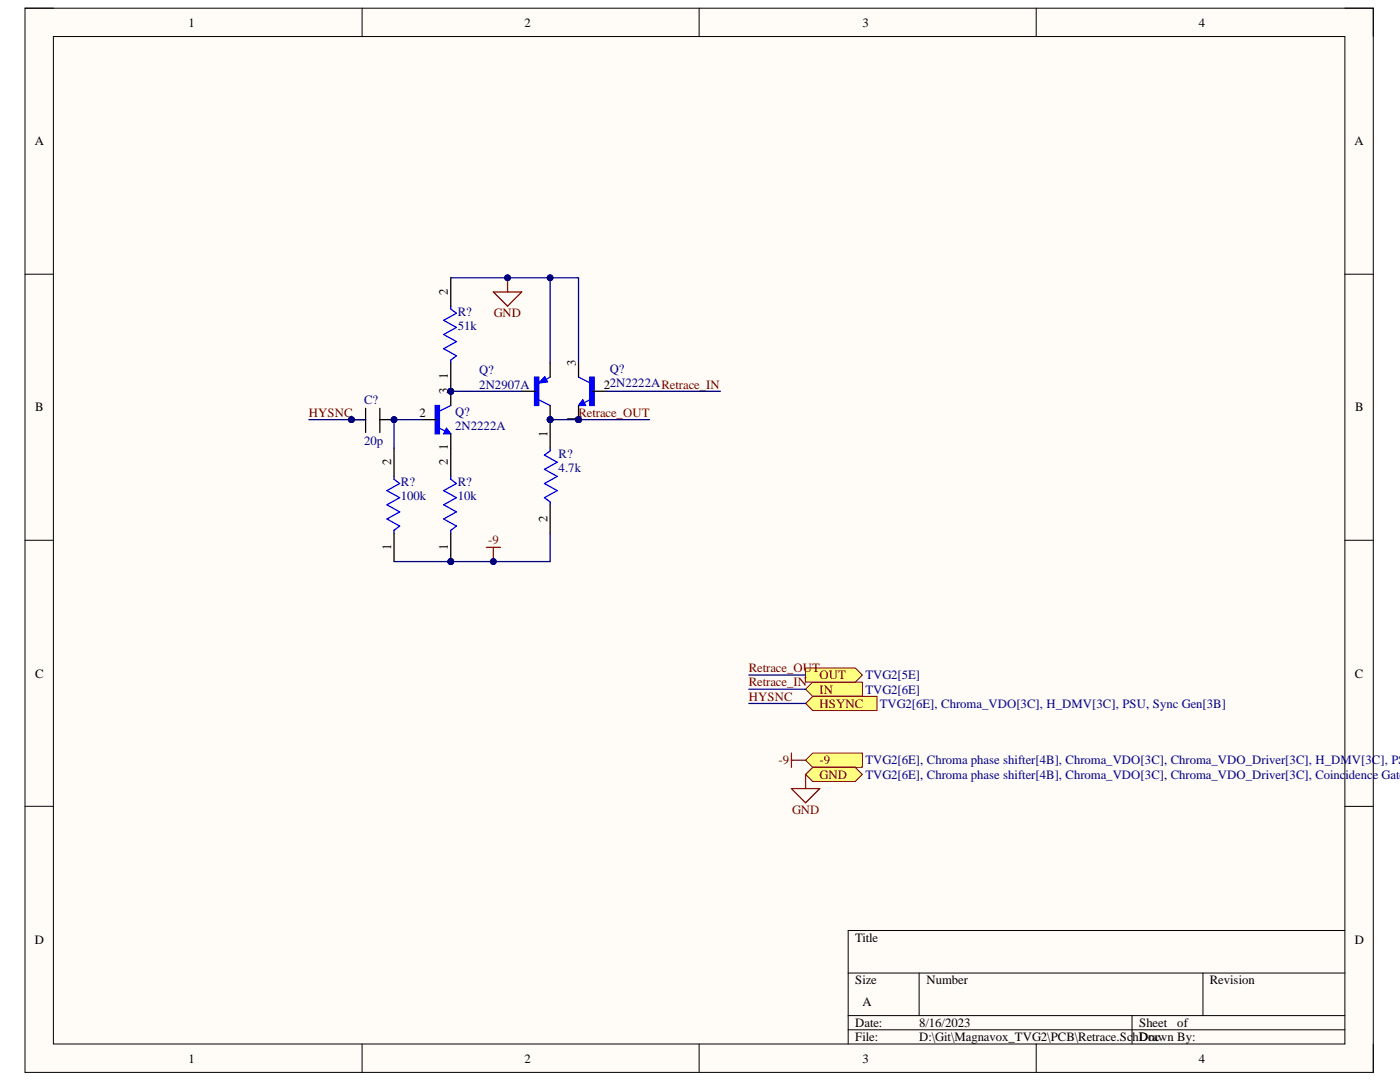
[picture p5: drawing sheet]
<svg xmlns="http://www.w3.org/2000/svg" width="279mm" height="216mm" viewBox="0 0 279 216" stroke-linecap="round" stroke-linejoin="round" font-family="sans-serif">
<path d="M5 1.6h269.1v212.4h-269.1z" fill-rule="evenodd" fill="#fffcf8"/>
<path d="M5 1.6h269.1v212.4h-269.1z" fill="none" stroke="#000" stroke-width=".2"/>
<path d="M10.7 7.3h257.7v201h-257.7z" fill-rule="evenodd" fill="#fffcf8"/>
<g fill="none" stroke="#000" stroke-width=".2">
<path d="M5 1.6h5.7M10.7 7.3h257.7v201h-257.7zM72.3 1.6v5.7M139.5 1.6v5.7M206.8 1.6v5.7M268.4 1.6h5.7v5.7M5 54.7h5.7M268.4 54.7h5.7M5 107.8h5.7M268.4 107.8h5.7M5 160.9h5.7M268.4 160.9h5.7"/>
<path d="M169.3 194.2h99.1M183.4 194.2v8.5M240.1 194.2v8.5M268.4 185.7h-99.1v22.6M72.3 208.3v5.7M139.5 208.3v5.7M169.3 202.7h99.1M169.3 205.5h99.1M206.8 208.3v5.7M225.9 202.7v5.6M274.1 208.3v5.7"/>
</g>
<path d="M117.7 75.2h.9v5.7h-.9z" fill-rule="evenodd" fill="#00f"/>
<path d="M115.5 75.2l2.2 1.2M117.7 75.2h.9v5.7h-.9zM117.9 79.7l-1.3 .6" fill="none" stroke="#00f" stroke-width=".25"/>
<path d="M115.5 72.4v2.8M118.3 78.1h2.8" fill="none" stroke="#000" stroke-width=".25"/>
<path d="M106.7 75.2h.8v5.7h-.8z" fill-rule="evenodd" fill="#00f"/>
<path d="M106.7 75.2h.8v5.7h-.8zM107.5 79.8l2.3 1.1M108.7 75.2l-1.2 1.2 1.8-.2M109.8 89.4v.6l-1.1 .8 2.5 1.4-2.5 1.4 2.5 1.5-2.5 1.4 2.5 1.4-2.5 1.4 1.1 .9v.5" fill="none" stroke="#00f" stroke-width=".25"/>
<path d="M104.1 78.1h2.9M109.8 83.7v5.7M109.8 100.7v5.7" fill="none" stroke="#000" stroke-width=".25"/>
<path d="M86.8 80.9h.9v5.7h-.9z" fill-rule="evenodd" fill="#00f"/>
<path d="M90 61.1v.6l1.1 .8-2.6 1.4 2.6 1.4-2.6 1.4 2.6 1.5-2.6 1.4 2.6 1.4-1.1 .8v.6M78.6 95.1v.5l1.2 .9-2.6 1.4 2.6 1.4-2.6 1.4 2.6 1.4-2.6 1.5 2.6 1.4-1.2 .8v.6M86.8 80.9h.9v5.7h-.9zM87.5 85.3l1.3 .7M90 80.9l-2.3 1.1M90 95.1v.5l1.1 .9-2.6 1.4 2.6 1.4-2.6 1.4 2.6 1.4-2.6 1.5 2.6 1.4" fill="none" stroke="#00f" stroke-width=".25"/>
<path d="M90 55.4v5.7M90 72.4v5.7M78.6 89.4v5.7M84.3 83.7h2.8M90 89.4v5.7M78.6 106.4v5.7" fill="none" stroke="#000" stroke-width=".25"/>
<path d="M97 109.2h2.9M98.5 109.2v2.9" fill="none" stroke="#800000" stroke-width=".25"/>
<circle cx="98.5" cy="112.1" r=".57" fill="#000080"/>
<circle cx="98.5" cy="112.1" r=".57" fill="none" stroke="#000080" stroke-width=".2"/>
<path d="M70.1 83.7h2.9M73 81.5v4.8M75.8 83.7h2.8M75.8 81.5v4.8" fill="none" stroke="#000" stroke-width=".25"/>
<path d="M98.5 58.3h5.6l-2.8 2.8zM101.3 55.4v2.9" fill="none" stroke="#800000" stroke-width=".25"/>
<circle cx="101.3" cy="55.4" r=".57" fill="#000080"/>
<circle cx="101.3" cy="55.4" r=".57" fill="none" stroke="#000080" stroke-width=".2"/>
<path d="M160.8 151.7l1.4-1.4h9.9v2.8h-9.9z" fill-rule="evenodd" fill="#ffff80"/>
<path d="M160.8 151.7l1.4-1.4h9.9v2.8h-9.9z" fill="none" stroke="#800000" stroke-width=".2"/>
<path d="M160.8 154.5l1.4-1.4h8.5l1.4 1.4-1.4 1.4h-8.5z" fill-rule="evenodd" fill="#ffff80"/>
<path d="M160.8 154.5l1.4-1.4h8.5l1.4 1.4-1.4 1.4h-8.5z" fill="none" stroke="#800000" stroke-width=".2"/>
<path d="M160.8 137.5l1.4-1.4h9.9v2.8h-9.9z" fill-rule="evenodd" fill="#ffff80"/>
<path d="M160.8 137.5l1.4-1.4h9.9v2.8h-9.9z" fill="none" stroke="#800000" stroke-width=".2"/>
<path d="M160.8 133.3h9.9l1.4 1.4-1.4 1.4h-9.9z" fill-rule="evenodd" fill="#ffff80"/>
<path d="M160.8 133.3h9.9l1.4 1.4-1.4 1.4h-9.9z" fill="none" stroke="#800000" stroke-width=".2"/>
<path d="M160.8 140.4l1.4-1.5h12.8v2.9h-12.8z" fill-rule="evenodd" fill="#ffff80"/>
<path d="M160.8 140.4l1.4-1.5h12.8v2.9h-12.8z" fill="none" stroke="#800000" stroke-width=".2"/>
<path d="M157.9 150.3v2.8M157.9 151.7h2.9M157.9 157.4h5.7l-2.8 2.8zM160.8 154.5v2.9" fill="none" stroke="#800000" stroke-width=".25"/>
<path d="M90 78.1h14.1M84.3 83.7h-5.7v5.7M109.8 83.7h5.7M109.8 106.4v5.7h-31.2" fill="none" stroke="#000080" stroke-width=".25"/>
<circle cx="98.5" cy="112.1" r=".57" fill="#000080"/>
<circle cx="98.5" cy="112.1" r=".57" fill="none" stroke="#000080" stroke-width=".2"/>
<path d="M109.8 55.4v17" fill="none" stroke="#000080" stroke-width=".25"/>
<circle cx="109.8" cy="55.4" r=".57" fill="#000080"/>
<circle cx="109.8" cy="55.4" r=".57" fill="none" stroke="#000080" stroke-width=".2"/>
<path d="M90 55.4h25.5v17M121.1 78.1h22.7M61.6 83.7h11.4M115.5 83.7h14.1" fill="none" stroke="#000080" stroke-width=".25"/>
<circle cx="101.3" cy="55.4" r=".57" fill="#000080"/>
<circle cx="101.3" cy="55.4" r=".57" fill="none" stroke="#000080" stroke-width=".2"/>
<circle cx="109.8" cy="55.4" r=".57" fill="#000080"/>
<circle cx="109.8" cy="55.4" r=".57" fill="none" stroke="#000080" stroke-width=".2"/>
<path d="M149.4 137.5h11.4M149.4 134.7h11.4M149.4 140.4h11.4" fill="none" stroke="#000080" stroke-width=".25"/>
<text font-size="6.7" fill="#000080" x="89.3" y="110.5">PIR?01</text>
<g font-size="3.9">
<text x="109" y="74.7">PIQ?0E</text>
<text x="89.3" y="88.8">PIQ?01</text>
</g>
<g font-size="3.9" fill="#000080">
<text x="89.3" y="80.3">PIQ?03</text>
<text x="109" y="83.1">PIQ?0C</text>
<text x="114.7" y="83.1">PIQ?01</text>
</g>
<g font-size="2.5">
<text x="37.6" y="5.3">1</text>
<text x="104.7" y="5.3">2</text>
<text x="172.1" y="5.3">3</text>
<text x="239.3" y="5.3">4</text>
<text x="6.9" y="29">A</text>
<text x="270.3" y="29">A</text>
<text x="89.4" y="58.8" transform="rotate(-90 89.4 58.8)">2</text>
<text x="89.4" y="75.7" transform="rotate(-90 89.4 75.7)">1</text>
<text x="114.9" y="73" transform="rotate(-90 114.9 73)">3</text>
<text x="120.5" y="77.5">22N2222ARetrace_IN</text>
<text x="7" y="82.1">B</text>
<text x="83.7" y="83.2">2</text>
<text x="89.4" y="78.6" transform="rotate(-90 89.4 78.6)">3</text>
<text x="270.5" y="82.1">B</text>
<text x="89.4" y="89.8" transform="rotate(-90 89.4 89.8)">1</text>
<text x="109.3" y="87.2" transform="rotate(-90 109.3 87.2)">1</text>
<text x="114.9" y="84.1" transform="rotate(-90 114.9 84.1)">1</text>
<text x="78.1" y="92.8" transform="rotate(-90 78.1 92.8)">2</text>
<text x="89.4" y="92.8" transform="rotate(-90 89.4 92.8)">2</text>
<text x="109.3" y="104.2" transform="rotate(-90 109.3 104.2)">2</text>
<text x="78.1" y="109.7" transform="rotate(-90 78.1 109.7)">1</text>
<text x="89.4" y="109.7" transform="rotate(-90 89.4 109.7)">1</text>
<text x="7" y="135.2">C</text>
<text x="270.4" y="135.2">C</text>
<text x="6.9" y="188.3">D</text>
<text x="170.7" y="187.9">Title</text>
<text x="270.4" y="188.3">D</text>
<text x="170.7" y="196.4">Size</text>
<text x="184.9" y="196.4">Number</text>
<text x="241.5" y="196.4">Revision</text>
<text x="172.1" y="200.7">A</text>
<text x="170.7" y="204.9">Date:</text>
<text x="170.7" y="207.7">File:</text>
<text x="183.4" y="204.9">8/16/2023</text>
<text x="183.4" y="207.7">D:\Git\Magnavox_TVG2\PCB\Retrace.Sc</text>
<text x="226" y="207.7">hDoc</text>
<text x="227.3" y="204.9">Sheet</text>
<text x="229.2" y="207.7">rawn By:</text>
<text x="235" y="204.9">of</text>
<text x="37.6" y="212">1</text>
<text x="104.7" y="212">2</text>
<text x="172.1" y="212">3</text>
<text x="239.3" y="212">4</text>
</g>
<g font-size="2.5" fill="#000080">
<text x="91.3" y="63.1">R?</text>
<text x="91.3" y="65.9">51k</text>
<text x="95.7" y="74.7">Q?</text>
<text x="95.7" y="77.5">2N2907A</text>
<text x="121.7" y="74.4">Q?</text>
<text x="72.7" y="80.7">C?</text>
<text x="90.8" y="82.9">Q?</text>
<text x="72.7" y="88.9">20p</text>
<text x="90.8" y="85.7">2N2222A</text>
<text x="111.5" y="91.4">R?</text>
<text x="111.5" y="94.2">4.7k</text>
<text x="80" y="97.1">R?</text>
<text x="80" y="99.8">100k</text>
<text x="91.3" y="97.1">R?</text>
<text x="91.3" y="99.8">10k</text>
<text x="172.7" y="135.5">TVG2[5E]</text>
<text x="172.7" y="138.4">TVG2[6E]</text>
<text x="175.6" y="141.2">TVG2[6E], Chroma_VDO[3C], H_DMV[3C], PSU, Sync Gen[3B]</text>
<text x="172.7" y="152.5">TVG2[6E], Chroma phase shifter[4B], Chroma_VDO[3C], Chroma_VDO_Driver[3C], H_DMV[3C], PS</text>
<text x="172.7" y="155.4">TVG2[6E], Chroma phase shifter[4B], Chroma_VDO[3C], Chroma_VDO_Driver[3C], Coinc</text>
<text x="268.5" y="155.4">idence Gate[</text>
</g>
<g font-size="2.5" fill="#800000">
<text x="98.5" y="63.3">GND</text>
<text x="61.7" y="83.2">HYSNC</text>
<text x="115.4" y="83.2">Retrace_OUT</text>
<text x="97.4" y="108.6">-9</text>
<text x="149.4" y="134.2">Retrace_OUT</text>
<text x="149.4" y="137">Retrace_IN</text>
<text x="163.6" y="135.5">OUT</text>
<text x="149.4" y="139.8">HYSNC</text>
<text x="163.6" y="138.4">IN</text>
<text x="163.6" y="141.2">HSYNC</text>
<text x="155.4" y="152.5">-9</text>
<text x="163.6" y="152.5">-9</text>
<text x="163.6" y="155.4">GND</text>
<text x="158.1" y="162.5">GND</text>
</g>
<g font-size="1.1" fill="#000080">
<text x="69.5" y="84">PIC?00</text>
<text x="75.1" y="84">PIC?01</text>
</g>
</svg>
